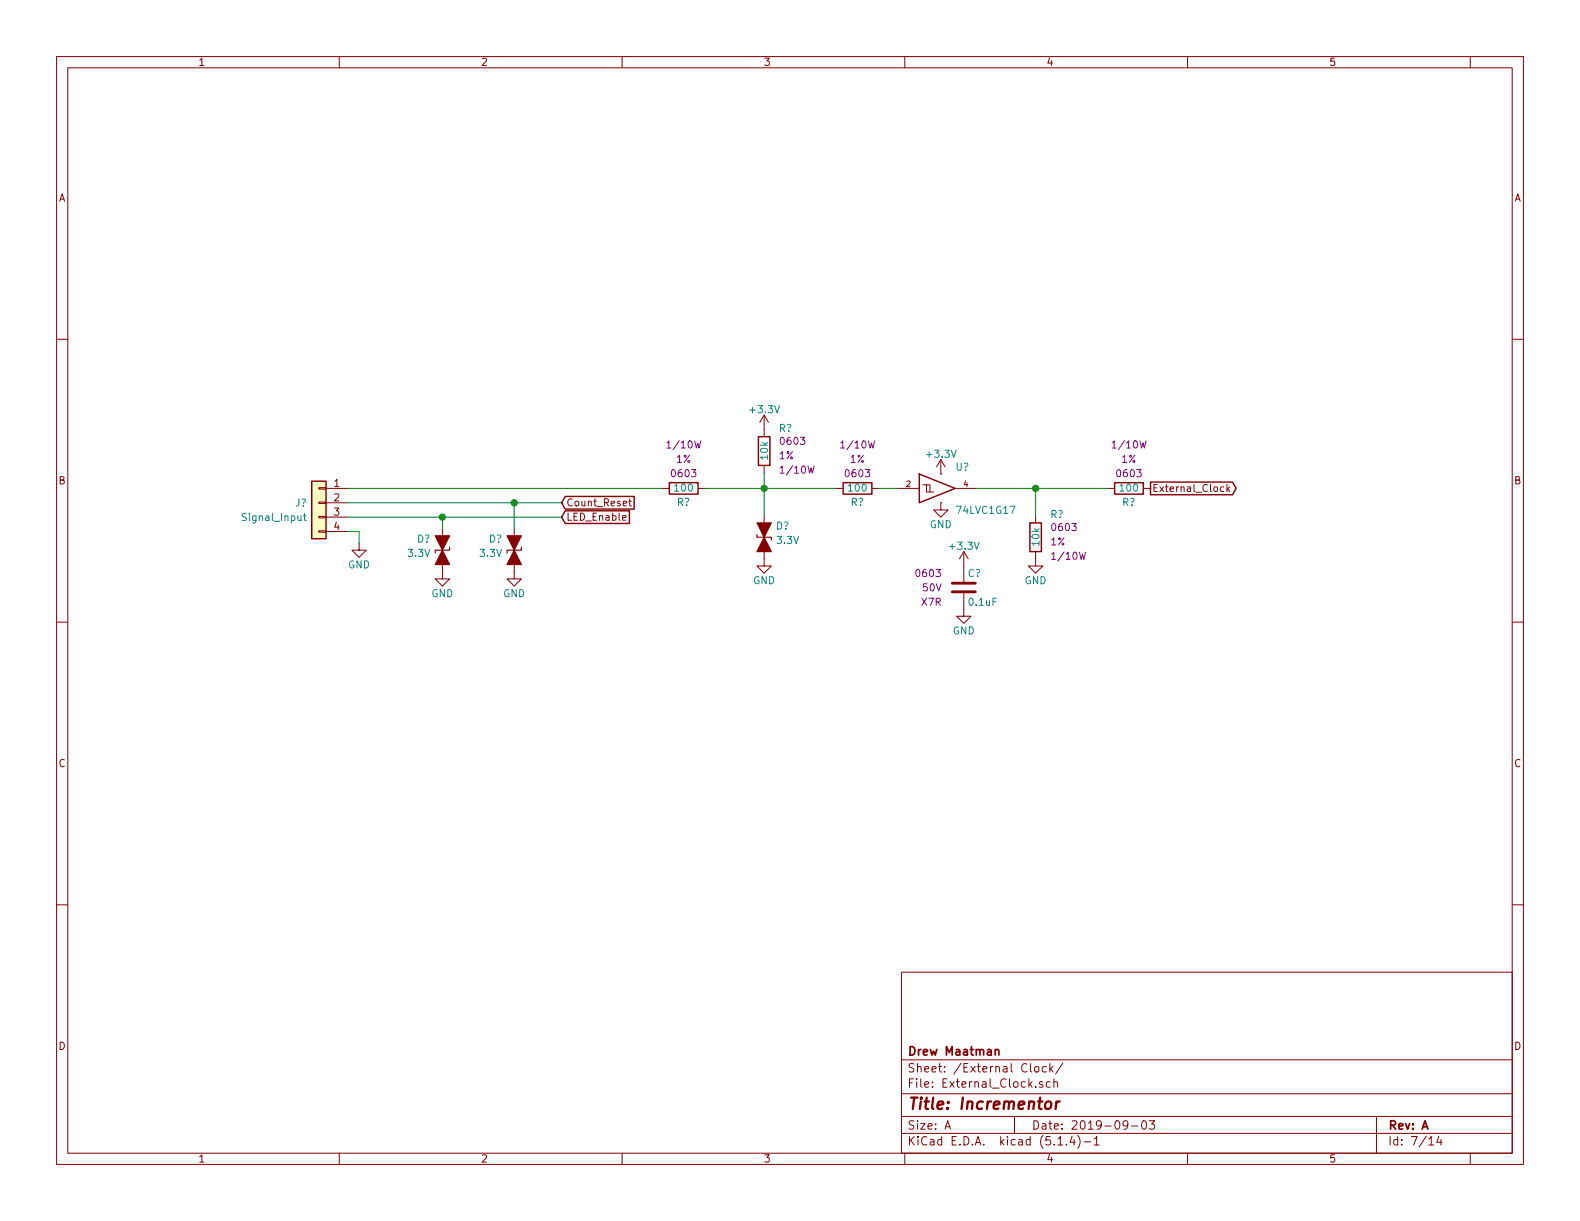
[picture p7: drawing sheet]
EESchema Schematic File Version 4
LIBS:Ultimate_Counter-cache
EELAYER 30 0
EELAYER END
$Descr A 11000 8500
encoding utf-8
Sheet 7 14
Title "Incrementor"
Date "2019-09-03"
Rev "A"
Comp "Drew Maatman"
Comment1 ""
Comment2 ""
Comment3 ""
Comment4 ""
$EndDescr
$Comp
L Custom_Library:R_Custom R?
U 1 1
P 4760 3400
F 0 "R?" V 4660 3400 50  0000 C CNN
F 1 "100" V 4760 3400 50  0000 C CNN
F 2 "Resistors_SMD:R_0603" H 4760 3400 50  0001 C CNN
F 3 "" H 4760 3400 50  0001 C CNN
F 4 "0603" V 4860 3400 50  0000 C CNN "display_footprint"
F 5 "1%" V 4960 3400 50  0000 C CNN "Tolerance"
F 6 "1/10W" V 5060 3400 50  0000 C CNN "Wattage"
F 7 "RMCF0603FT100RCT-ND" H 5060 3800 60  0001 C CNN "Digi-Key PN"
	1    4760 3400
	0    -1   -1   0   
$EndComp
$Comp
L Custom_Library:R_Custom R?
U 1 1
P 5320 3140
AR Path="/5D6B2673/5D74A5D7" Ref="R?"  Part="1" 
AR Path="/5D73A07C/5D74A5D7" Ref="R?"  Part="1" 
F 0 "R?" H 5420 3300 50  0000 L CNN
F 1 "10k" V 5320 3070 50  0000 L CNN
F 2 "Resistors_SMD:R_0603" H 5320 3140 50  0001 C CNN
F 3 "" H 5320 3140 50  0001 C CNN
F 4 "0603" H 5420 3210 50  0000 L CNN "display_footprint"
F 5 "1%" H 5420 3110 50  0000 L CNN "Tolerance"
F 6 "1/10W" H 5420 3010 50  0000 L CNN "Wattage"
F 7 "RMCF0603FT10K0CT-ND" H 5620 3540 60  0001 C CNN "Digi-Key PN"
	1    5320 3140
	1    0    0    -1  
$EndComp
Wire Wire Line
	5320 3290 5320 3400
Wire Wire Line
	5320 3400 4910 3400
$Comp
L power:+3.3V #PWR?
U 1 1
P 5320 2990
F 0 "#PWR?" H 5320 2840 50  0001 C CNN
F 1 "+3.3V" H 5320 3130 50  0000 C CNN
F 2 "" H 5320 2990 50  0001 C CNN
F 3 "" H 5320 2990 50  0001 C CNN
	1    5320 2990
	1    0    0    -1  
$EndComp
$Comp
L Device:D_TVS_ALT D?
U 1 1
P 5320 3740
F 0 "D?" V 5240 3820 50  0000 L CNN
F 1 "3.3V" V 5340 3820 50  0000 L CNN
F 2 "Diodes_SMD:D_SOD-323" H 5320 3740 50  0001 C CNN
F 3 "~" H 5320 3740 50  0001 C CNN
F 4 "CDSOD323-T03SCT-ND" H 5320 3740 50  0001 C CNN "Digi-Key PN"
	1    5320 3740
	0    1    1    0   
$EndComp
$Comp
L power:GND #PWR?
U 1 1
P 5320 3890
F 0 "#PWR?" H 5320 3640 50  0001 C CNN
F 1 "GND" H 5320 3740 50  0000 C CNN
F 2 "" H 5320 3890 50  0001 C CNN
F 3 "" H 5320 3890 50  0001 C CNN
	1    5320 3890
	1    0    0    -1  
$EndComp
Wire Wire Line
	5320 3590 5320 3400
Connection ~ 5320 3400
$Comp
L Custom_Library:74LVC1G17_Power U?
U 1 1
P 6550 3400
F 0 "U?" H 6650 3550 50  0000 L CNN
F 1 "74LVC1G17" H 6650 3250 50  0000 L CNN
F 2 "TO_SOT_Packages_SMD:SOT-353_SC-70-5" H 6550 3400 50  0001 C CNN
F 3 "http://www.ti.com/lit/sg/scyt129e/scyt129e.pdf" H 6650 3550 50  0001 C CNN
F 4 "296-11934-1-ND" H 6550 3400 50  0001 C CNN "Digi-Key PN"
	1    6550 3400
	1    0    0    -1  
$EndComp
$Comp
L Custom_Library:R_Custom R?
U 1 1
P 5970 3400
F 0 "R?" V 5870 3400 50  0000 C CNN
F 1 "100" V 5970 3400 50  0000 C CNN
F 2 "Resistors_SMD:R_0603" H 5970 3400 50  0001 C CNN
F 3 "" H 5970 3400 50  0001 C CNN
F 4 "0603" V 6070 3400 50  0000 C CNN "display_footprint"
F 5 "1%" V 6170 3400 50  0000 C CNN "Tolerance"
F 6 "1/10W" V 6270 3400 50  0000 C CNN "Wattage"
F 7 "RMCF0603FT100RCT-ND" H 6270 3800 60  0001 C CNN "Digi-Key PN"
	1    5970 3400
	0    -1   -1   0   
$EndComp
Wire Wire Line
	6120 3400 6250 3400
Wire Wire Line
	5820 3400 5320 3400
$Comp
L power:GND #PWR?
U 1 1
P 6550 3500
F 0 "#PWR?" H 6550 3250 50  0001 C CNN
F 1 "GND" H 6550 3350 50  0000 C CNN
F 2 "" H 6550 3500 50  0001 C CNN
F 3 "" H 6550 3500 50  0001 C CNN
	1    6550 3500
	1    0    0    -1  
$EndComp
$Comp
L power:+3.3V #PWR?
U 1 1
P 6550 3300
F 0 "#PWR?" H 6550 3150 50  0001 C CNN
F 1 "+3.3V" H 6550 3440 50  0000 C CNN
F 2 "" H 6550 3300 50  0001 C CNN
F 3 "" H 6550 3300 50  0001 C CNN
	1    6550 3300
	1    0    0    -1  
$EndComp
$Comp
L Custom_Library:C_Custom C?
U 1 1
P 6710 4090
AR Path="/5D6B2673/5D752E12" Ref="C?"  Part="1" 
AR Path="/5D73A07C/5D752E12" Ref="C?"  Part="1" 
F 0 "C?" H 6735 4190 50  0000 L CNN
F 1 "0.1uF" H 6735 3990 50  0000 L CNN
F 2 "Capacitors_SMD:C_0603" H 6748 3940 50  0001 C CNN
F 3 "" H 6735 4190 50  0001 C CNN
F 4 "0603" H 6560 4190 50  0000 R CNN "display_footprint"
F 5 "50V" H 6560 4090 50  0000 R CNN "Voltage"
F 6 "X7R" H 6560 3990 50  0000 R CNN "Dielectric"
F 7 "311-1344-1-ND" H 7135 4590 60  0001 C CNN "Digi-Key PN"
	1    6710 4090
	1    0    0    -1  
$EndComp
$Comp
L power:GND #PWR?
U 1 1
P 6710 4240
AR Path="/5D6B2673/5D752E18" Ref="#PWR?"  Part="1" 
AR Path="/5D73A07C/5D752E18" Ref="#PWR?"  Part="1" 
F 0 "#PWR?" H 6710 3990 50  0001 C CNN
F 1 "GND" H 6710 4090 50  0000 C CNN
F 2 "" H 6710 4240 50  0001 C CNN
F 3 "" H 6710 4240 50  0001 C CNN
	1    6710 4240
	1    0    0    -1  
$EndComp
$Comp
L power:+3.3V #PWR?
U 1 1
P 6710 3940
AR Path="/5D6B2673/5D752E1E" Ref="#PWR?"  Part="1" 
AR Path="/5D73A07C/5D752E1E" Ref="#PWR?"  Part="1" 
F 0 "#PWR?" H 6710 3790 50  0001 C CNN
F 1 "+3.3V" H 6710 4080 50  0000 C CNN
F 2 "" H 6710 3940 50  0001 C CNN
F 3 "" H 6710 3940 50  0001 C CNN
	1    6710 3940
	1    0    0    -1  
$EndComp
Text GLabel 8010 3400 2    50   Output ~ 0
External_Clock
$Comp
L Custom_Library:R_Custom R?
U 1 1
P 7210 3740
AR Path="/5D6B2673/5E00021A" Ref="R?"  Part="1" 
AR Path="/5D73A07C/5E00021A" Ref="R?"  Part="1" 
F 0 "R?" H 7310 3900 50  0000 L CNN
F 1 "10k" V 7210 3670 50  0000 L CNN
F 2 "Resistors_SMD:R_0603" H 7210 3740 50  0001 C CNN
F 3 "" H 7210 3740 50  0001 C CNN
F 4 "0603" H 7310 3810 50  0000 L CNN "display_footprint"
F 5 "1%" H 7310 3710 50  0000 L CNN "Tolerance"
F 6 "1/10W" H 7310 3610 50  0000 L CNN "Wattage"
F 7 "RMCF0603FT10K0CT-ND" H 7510 4140 60  0001 C CNN "Digi-Key PN"
	1    7210 3740
	1    0    0    -1  
$EndComp
Wire Wire Line
	7210 3400 6800 3400
Wire Wire Line
	7210 3590 7210 3400
Connection ~ 7210 3400
$Comp
L Custom_Library:R_Custom R?
U 1 1
P 7860 3400
F 0 "R?" V 7760 3400 50  0000 C CNN
F 1 "100" V 7860 3400 50  0000 C CNN
F 2 "Resistors_SMD:R_0603" H 7860 3400 50  0001 C CNN
F 3 "" H 7860 3400 50  0001 C CNN
F 4 "0603" V 7960 3400 50  0000 C CNN "display_footprint"
F 5 "1%" V 8060 3400 50  0000 C CNN "Tolerance"
F 6 "1/10W" V 8160 3400 50  0000 C CNN "Wattage"
F 7 "RMCF0603FT100RCT-ND" H 8160 3800 60  0001 C CNN "Digi-Key PN"
	1    7860 3400
	0    -1   -1   0   
$EndComp
Wire Wire Line
	7710 3400 7210 3400
$Comp
L power:GND #PWR?
U 1 1
P 7210 3890
AR Path="/5D6B2673/5E000838" Ref="#PWR?"  Part="1" 
AR Path="/5D73A07C/5E000838" Ref="#PWR?"  Part="1" 
F 0 "#PWR?" H 7210 3640 50  0001 C CNN
F 1 "GND" H 7210 3740 50  0000 C CNN
F 2 "" H 7210 3890 50  0001 C CNN
F 3 "" H 7210 3890 50  0001 C CNN
	1    7210 3890
	1    0    0    -1  
$EndComp
$Comp
L power:GND #PWR?
U 1 1
P 2500 3780
AR Path="/5D73A07C/5E026B84" Ref="#PWR?"  Part="1" 
AR Path="/5D7790AC/5E026B84" Ref="#PWR?"  Part="1" 
F 0 "#PWR?" H 2500 3530 50  0001 C CNN
F 1 "GND" H 2500 3630 50  0000 C CNN
F 2 "" H 2500 3780 50  0001 C CNN
F 3 "" H 2500 3780 50  0001 C CNN
	1    2500 3780
	1    0    0    -1  
$EndComp
Wire Wire Line
	2500 3780 2500 3700
Wire Wire Line
	2500 3700 2420 3700
$Comp
L Connector_Generic:Conn_01x04 J?
U 1 1
P 2220 3500
AR Path="/5D7790AC/5E026B8C" Ref="J?"  Part="1" 
AR Path="/5D73A07C/5E026B8C" Ref="J?"  Part="1" 
F 0 "J?" H 2300 3500 50  0000 L CNN
F 1 "Signal_Input" H 2300 3400 50  0000 L CNN
F 2 "" H 2220 3500 50  0001 C CNN
F 3 "~" H 2220 3500 50  0001 C CNN
	1    2220 3500
	-1   0    0    -1  
$EndComp
Text GLabel 3910 3500 2    50   Input ~ 0
Count_Reset
$Comp
L Device:D_TVS_ALT D?
U 1 1
P 3080 3830
AR Path="/5D73A07C/5E026B94" Ref="D?"  Part="1" 
AR Path="/5D7790AC/5E026B94" Ref="D?"  Part="1" 
F 0 "D?" V 3000 3910 50  0000 L CNN
F 1 "3.3V" V 3100 3910 50  0000 L CNN
F 2 "Diodes_SMD:D_SOD-323" H 3080 3830 50  0001 C CNN
F 3 "~" H 3080 3830 50  0001 C CNN
F 4 "CDSOD323-T03SCT-ND" H 3080 3830 50  0001 C CNN "Digi-Key PN"
	1    3080 3830
	0    -1   1    0   
$EndComp
$Comp
L power:GND #PWR?
U 1 1
P 3080 3980
AR Path="/5D73A07C/5E026B9A" Ref="#PWR?"  Part="1" 
AR Path="/5D7790AC/5E026B9A" Ref="#PWR?"  Part="1" 
F 0 "#PWR?" H 3080 3730 50  0001 C CNN
F 1 "GND" H 3080 3830 50  0000 C CNN
F 2 "" H 3080 3980 50  0001 C CNN
F 3 "" H 3080 3980 50  0001 C CNN
	1    3080 3980
	-1   0    0    -1  
$EndComp
$Comp
L Device:D_TVS_ALT D?
U 1 1
P 3580 3830
AR Path="/5D73A07C/5E026BA1" Ref="D?"  Part="1" 
AR Path="/5D7790AC/5E026BA1" Ref="D?"  Part="1" 
F 0 "D?" V 3500 3910 50  0000 L CNN
F 1 "3.3V" V 3600 3910 50  0000 L CNN
F 2 "Diodes_SMD:D_SOD-323" H 3580 3830 50  0001 C CNN
F 3 "~" H 3580 3830 50  0001 C CNN
F 4 "CDSOD323-T03SCT-ND" H 3580 3830 50  0001 C CNN "Digi-Key PN"
	1    3580 3830
	0    -1   1    0   
$EndComp
$Comp
L power:GND #PWR?
U 1 1
P 3580 3980
AR Path="/5D73A07C/5E026BA7" Ref="#PWR?"  Part="1" 
AR Path="/5D7790AC/5E026BA7" Ref="#PWR?"  Part="1" 
F 0 "#PWR?" H 3580 3730 50  0001 C CNN
F 1 "GND" H 3580 3830 50  0000 C CNN
F 2 "" H 3580 3980 50  0001 C CNN
F 3 "" H 3580 3980 50  0001 C CNN
	1    3580 3980
	-1   0    0    -1  
$EndComp
Text GLabel 3910 3600 2    50   Input ~ 0
LED_Enable
Wire Wire Line
	3910 3500 3580 3500
Wire Wire Line
	3910 3600 3080 3600
Wire Wire Line
	3580 3680 3580 3500
Connection ~ 3580 3500
Wire Wire Line
	3580 3500 2420 3500
Wire Wire Line
	3080 3680 3080 3600
Connection ~ 3080 3600
Wire Wire Line
	3080 3600 2420 3600
Wire Wire Line
	4610 3400 2420 3400
$EndSCHEMATC
